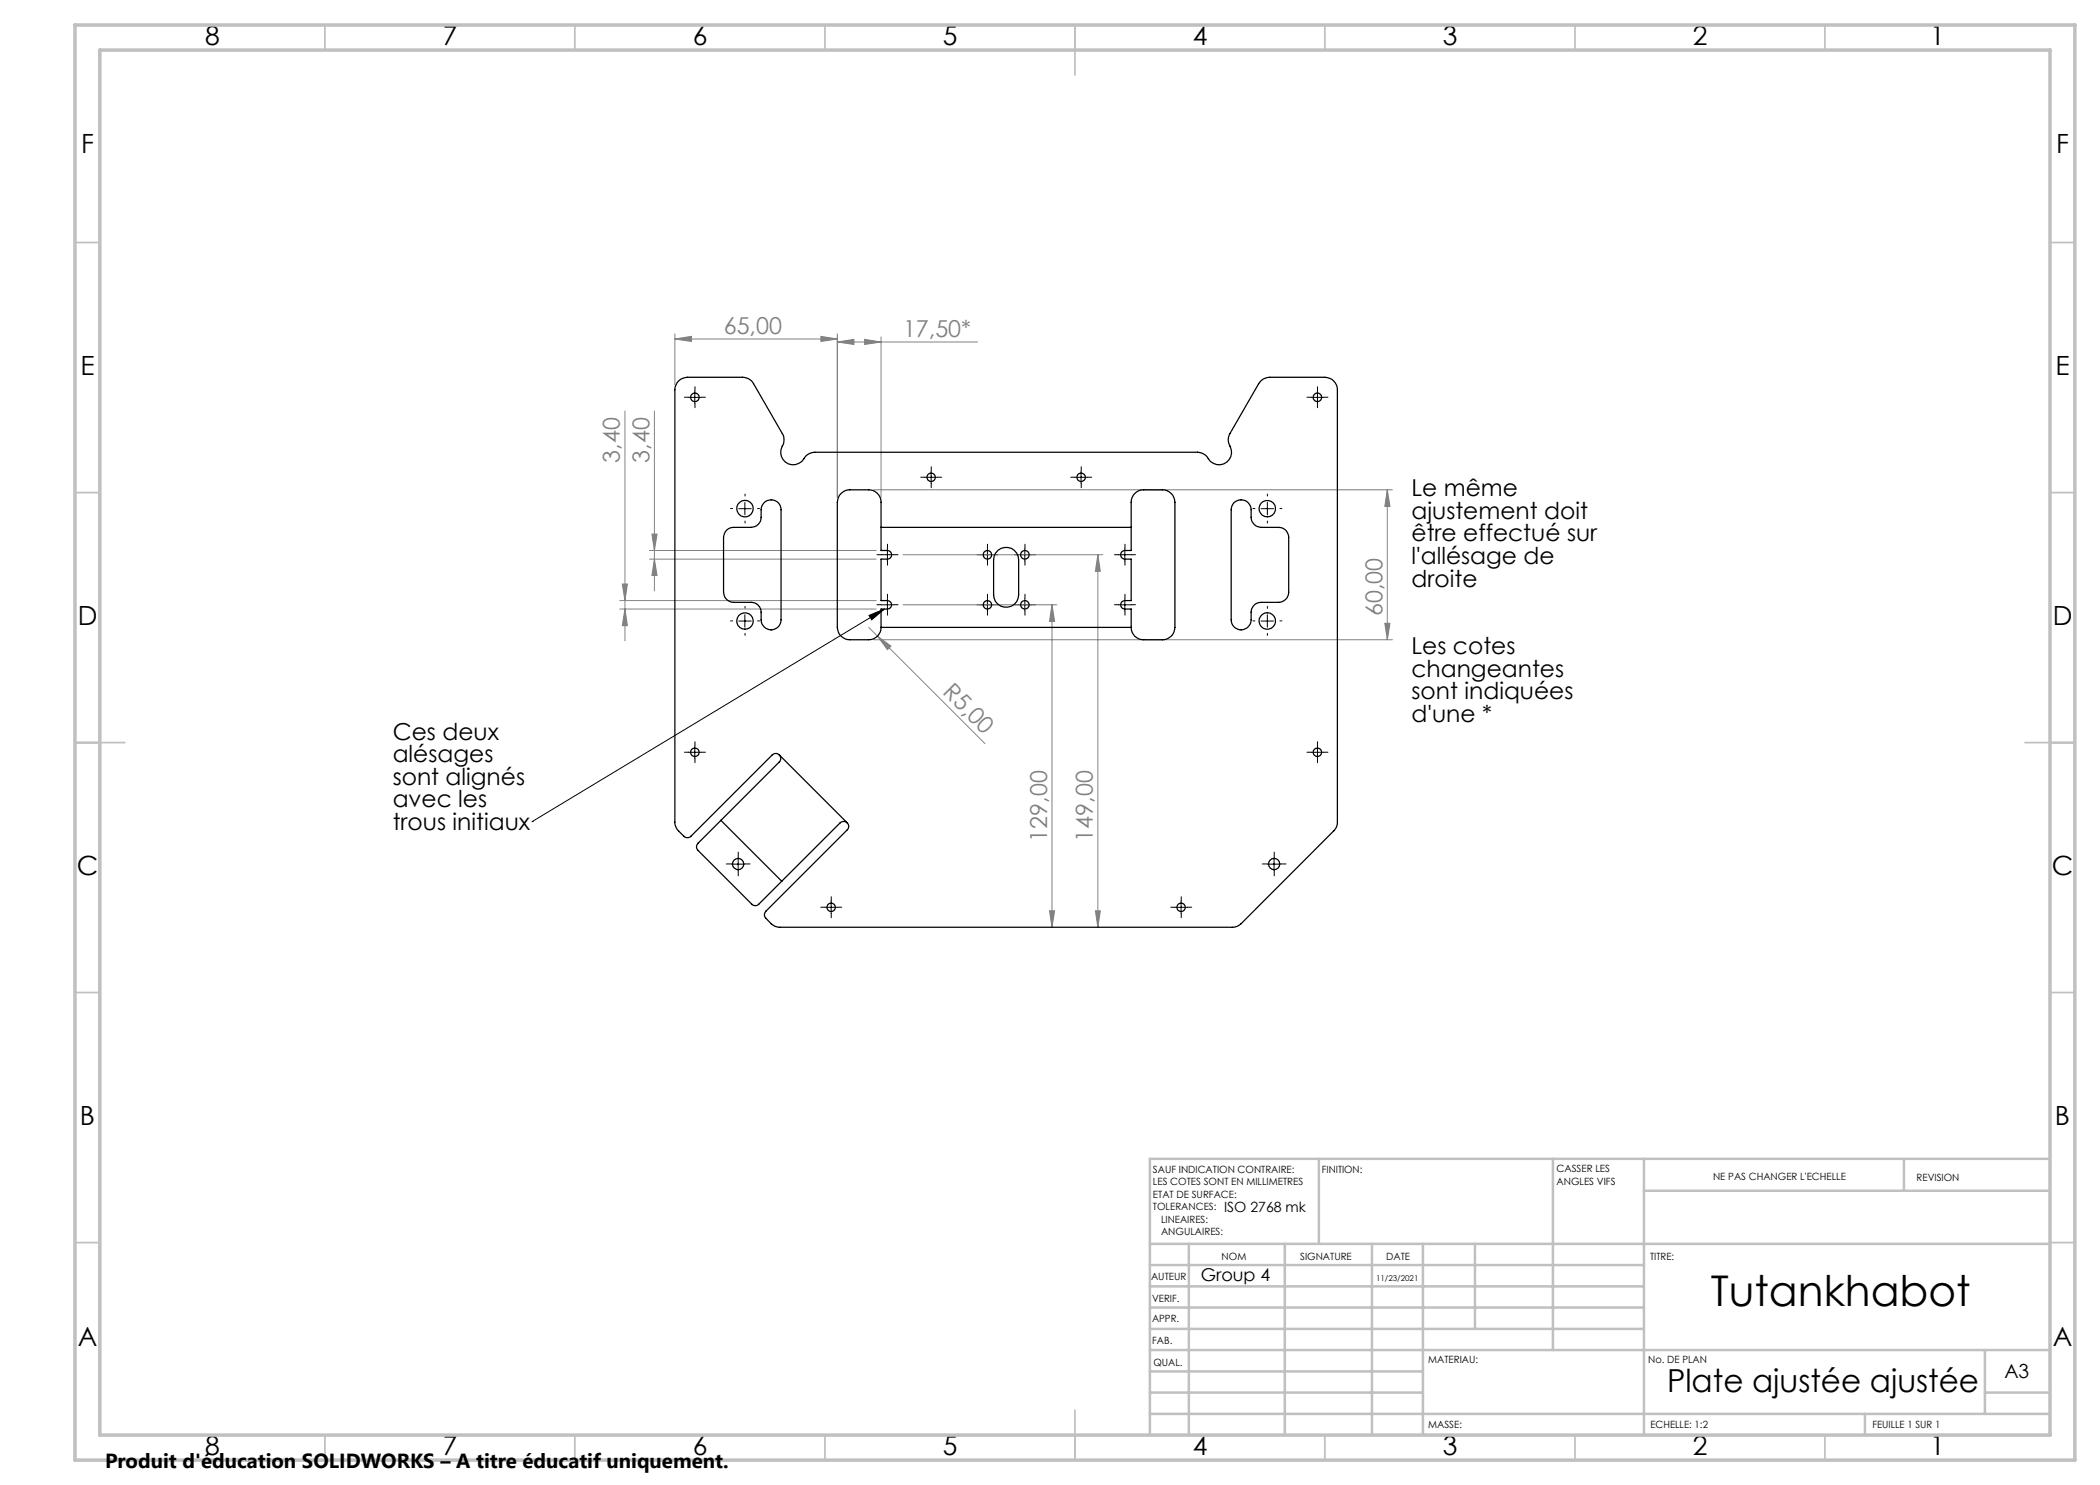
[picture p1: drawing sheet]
<svg xmlns="http://www.w3.org/2000/svg" width="420mm" height="297mm" viewBox="0 0 420 297" stroke-linecap="round" stroke-linejoin="round" font-family="sans-serif">
<g fill="none" stroke="#000" stroke-width=".2">
<path d="M137.7 79.5h2.5M139 78.2v2.5M262.2 79.5h2.5M263.5 78.2v2.5M185 95.5h2.5M186.2 94.2v2.5M215 95.5h2.5M216.2 94.2v2.5M147.7 101.7h2.5M149 100.5v2.5M176.2 110.9h2.5M177.5 109.7v2.5"/>
<path d="M177.5 119.7v2.5M196.2 110.9h2.5M197.5 109.7v2.5M197.5 119.7v2.5M203.7 110.9h2.5M205 109.7v2.5M205 119.7v2.5M223.7 110.9h2.5M225 109.7v2.5M225 119.7v2.5M252.2 101.7h2.5M253.5 100.5v2.5"/>
<path d="M147.7 124.2h2.5M149 122.9v2.5M173.8 123.1l3.1-1.3-2.6 2.2zM176.2 121h2.5M176.9 121.8l-70.5 42.5M196.2 121h2.5M203.7 121h2.5M223.7 121h2.5M252.2 124.2h2.5M253.5 122.9v2.5M137.7 150.5h2.5M139 149.2v2.5"/>
<path d="M262.2 150.5h2.5M263.5 149.2v2.5M106.4 164.3h.1M146.4 172.8h2.5M147.6 171.6v2.5M253.6 172.8h2.5M254.8 171.6v2.5M165 181.5h2.5M166.2 180.2v2.5M235 181.5h2.5M236.2 180.2v2.5"/>
</g>
<g fill="none" stroke="#808080" stroke-width=".2">
<path d="M135 67.8l3.3-.5v1zM135 66.8v10.2M135 67.8h32.5M164.2 67.3l3.3 .5-3.3 .5zM167.5 66.8v32.7M167.5 68.4l3.3-.5v1zM167.5 68.4h28M172.9 67.9l3.3 .5-3.3 .5zM176.2 67.4v32.1M125 82.2v46M130.9 82.2v36M174.7 98h103.8"/>
<path d="M277.5 98l.5 3.3h-1zM277.5 98v29.9M124.5 116.8h1l-.5 3.3zM129.9 110.1h45.3M129.9 111.8h45.3M130.4 106.8h1l-.5 3.3zM130.9 111.8l.5 3.3h-1zM180.6 110.9h40M219.6 110.9l.5 3.4h-1zM219.6 110.9v74.6M124 120.1h51.2M124 121.8h51.2"/>
<path d="M125 121.8l.5 3.3h-1zM173.7 125.5l1.8 1.7M174.7 127.9h103.8M175.5 127.2l2.7 2-.7 .7zM175.5 127.2l21.5 21.5M180.6 121h30.8M210.4 121l.5 3.3h-1zM210.4 121v64.5M277 124.7h1l-.5 3.2zM209.9 182.2h1l-.5 3.3zM219.1 182.2h1l-.5 3.3z"/>
</g>
<g fill="none" stroke="#000" stroke-width=".2" stroke-dasharray="15.2 1.3 1.3 1.3">
<path d="M137.7 79.4h-.8M139 78.2v-.9M140.2 79.4h.9M262.2 79.4h-.8M263.5 78.2v-.9M264.7 79.4h.9M139 80.7v.8M149 99.2v-.4M185 95.4h-.9M186.2 94.2v-.9M186.2 96.7v.8M187.5 95.4h.8"/>
<path d="M215 95.4h-.9M216.2 94.2v-.9M216.2 96.7v.8M217.5 95.4h.8M253.5 99.2v-.4M263.5 80.7v.8M146.5 101.7h-.4M149 104.2v.4M151.5 101.7h.4M176.2 110.9h-.8M177.5 109.7v-.9M177.5 112.2v.8"/>
<path d="M177.5 119.7v-.9M178.7 110.9h.9M196.2 110.9h-.8M197.5 109.7v-.9M197.5 112.2v.8M197.5 119.7v-.9M198.7 110.9h.9M203.7 110.9h-.8M205 119.7v-.9M205 109.7v-.9M205 112.2v.8M206.2 110.9h.9"/>
<path d="M223.7 110.9h-.8M225 109.7v-.9M225 112.2v.8M225 119.7v-.9M226.2 110.9h.9M251 101.7h-.4M253.5 104.2v.4M256 101.7h.4M146.5 124.2h-.4M149 121.7v-.4M149 126.7v.4M151.5 124.2h.4"/>
<path d="M176.2 120.9h-.8M177.5 122.2v.8M178.7 120.9h.9M196.2 120.9h-.8M197.5 122.2v.8M198.7 120.9h.9M203.7 120.9h-.8M205 122.2v.8M206.2 120.9h.9M223.7 120.9h-.8M225 122.2v.8M226.2 120.9h.9"/>
<path d="M251 124.2h-.4M253.5 121.7v-.4M253.5 126.7v.4M256 124.2h.4M137.7 150.4h-.8M139 149.2v-.9M139 151.7v.8M140.2 150.4h.9M262.2 150.4h-.8M263.5 149.2v-.9M263.5 151.7v.8M264.7 150.4h.9"/>
<path d="M146.4 172.8h-1.1M147.6 171.5v-1.1M147.6 174v1.2M148.9 172.8h1.1M253.6 172.8h-1.1M254.8 171.5v-1.1M254.8 174v1.2M256.1 172.8h1.1M165 181.4h-.9M166.2 180.2v-.9M166.2 182.7v.8M167.5 181.4h.8"/>
<path d="M235 181.4h-.9M236.2 180.2v-.9M236.2 182.7v.8M237.5 181.4h.8"/>
</g>
<g fill="none" stroke="#c0c0c0" stroke-width=".35">
<path d="M65 5v5M115 5v5M165 5v5M215 5v10M265 5v5M315 5v5M365 5v5M15 48.5h5M410 48.5h5M15 98.5h5M410 98.5h5M15 148.5h10"/>
<path d="M405 148.5h10M15 198.5h5M410 198.5h5M15 248.5h5M410 248.5h5M65 287v5M115 287v5M165 287v5M215 282v10M265 287v5M315 287v5M365 287v5"/>
</g>
<g fill="none" stroke="#c0c0c0" stroke-width=".5">
<path d="M263.8 231.8v17M310.6 231.8v38.2M328.8 231.8v55.2M328.8 238.2h81.2M380.8 231.8v6.4M410 231.8h-180v55.2M230 248.8h180M230 257.3h98.8M230 253h98.8M237.8 248.8v38.2M257 248.8v38.2M274.4 248.8v38.2"/>
<path d="M284.6 248.8v38.2M295 248.8v17M230 265.8h98.8M230 261.5h98.8M230 278.5h54.6M230 274.3h54.6M230 270h180M397 278.5h13M397 270v12.8M230 282.8h180M373 282.8v4.2"/>
</g>
<path d="M15 5h400v287h-400zM20 10h390v277h-390z" fill="none" stroke="#c0c0c0" stroke-width=".7"/>
<path d="M173.8 123.1l3.1-1.3-2.6 2.2z" fill="#000"/>
<g fill="#808080">
<path d="M175.5 127.2l2.7 2-.7 .7z"/>
<path d="M167.5 68.4l3.3-.5v1zM172.9 67.9l3.3 .5-3.3 .5z"/>
<path d="M130.4 106.8h1l-.5 3.3zM130.9 111.8l.5 3.3h-1zM124.5 116.8h1l-.5 3.3zM125 121.8l.5 3.3h-1zM210.4 121l.5 3.3h-1zM209.9 182.2h1l-.5 3.3zM219.6 110.9l.5 3.4h-1zM219.1 182.2h1l-.5 3.3zM277.5 98l.5 3.3h-1zM277 124.7h1l-.5 3.2z"/>
<path d="M135 67.8l3.3-.5v1zM164.2 67.3l3.3 .5-3.3 .5z"/>
</g>
<g fill="none" stroke="#000" stroke-width=".25">
<path d="M168.2 98.7a2.32 2.32 0 0 1 1.8-.7h3.7a2.47 2.47 0 0 1 2.5 2.5v9.6h1.3a.86 .86 0 0 1 .8 .9 .86 .86 0 0 1-.8 .8h-1.3v8.3h1.3a.85 .85 0 0 1 .8 .9 .85 .85 0 0 1-.8 .8h-1.3v3.7a2.41 2.41 0 0 1-2.5 2.4h-3.7a2.47 2.47 0 0 1-2.5-2.4v-25a2.72 2.72 0 0 1 .7-1.8zM226.9 98.7a2.33 2.33 0 0 1 1.8-.7h3.8a2.53 2.53 0 0 1 2.5 2.5v25a2.47 2.47 0 0 1-2.5 2.4h-3.8a2.41 2.41 0 0 1-2.5-2.4v-3.7h-1.2a.85 .85 0 0 1-.9-.8 .85 .85 0 0 1 .9-.9h1.2v-8.3h-1.2a.86 .86 0 0 1-.9-.8 .86 .86 0 0 1 .9-.9h1.2v-9.6a2.47 2.47 0 0 1 .7-1.8zM145.3 106a1.91 1.91 0 0 1 1.4-.5h3.5a2.05 2.05 0 0 0 2-2 3.2 3.2 0 0 1 .6-3 1.99 1.99 0 0 1 2.2-.4 1.99 1.99 0 0 1 1.2 1.8v22.1a1.99 1.99 0 0 1-2 2 1.99 1.99 0 0 1-2-2 3.2 3.2 0 0 0-.6-3 1.91 1.91 0 0 0-1.4-.5h-3.5a2.05 2.05 0 0 1-2-2v-11l.2-.8zM176.2 105.5h50M199.6 110.1a2.49 2.49 0 0 1 2.7-.4 2.49 2.49 0 0 1 1.4 2.3v7a2.5 2.5 0 0 1-2.5 2.4 2.5 2.5 0 0 1-2.5-2.4v-7l.4-1.4zM246.8 100.5a2.01 2.01 0 0 1 2.2-.4 2.01 2.01 0 0 1 1.2 1.8 3.2 3.2 0 0 0 .6 3l.7 .4 .7 .2h3.5a1.99 1.99 0 0 1 2 2v11a2.05 2.05 0 0 1-2 2h-3.5a1.99 1.99 0 0 0-2 1.9 3.2 3.2 0 0 1-.6 3 1.99 1.99 0 0 1-2.1 .4 1.99 1.99 0 0 1-1.3-1.8v-22.1l.2-.7zM176.2 125.5h50M155.9 151a1.02 1.02 0 0 0-1.5 0l-16.2 16.2a1.02 1.02 0 0 1-1.4 0l-1.1-1a2.72 2.72 0 0 1-.7-1.8v-86.4a2.53 2.53 0 0 1 2.5-2.5h11a2.57 2.57 0 0 1 2.2 1.2l5.8 10a2.4 2.4 0 0 1 0 2.5 2.52 2.52 0 0 0 1 3.5 2.52 2.52 0 0 0 3.5-1.3l1-.7 1-.3h76.5a2.99 2.99 0 0 1 2.6 1.9 2.54 2.54 0 0 0 3.4 0 2.54 2.54 0 0 0 .4-3.4l-.3-.9 .3-1 5.8-10.3a2.57 2.57 0 0 1 2.2-1.2h11.1a2.53 2.53 0 0 1 2.5 2.5v86.4a2.32 2.32 0 0 1-.8 1.8l-18.5 18.5a2.47 2.47 0 0 1-1.7 .8h-90.5a2.47 2.47 0 0 1-1.8-.8l-1-1a1.02 1.02 0 0 1 0-1.5l16.2-16.2a.94 .94 0 0 0 0-1.4M155.9 151a1.02 1.02 0 0 1 0 1.4l-16.3 16.3a1.02 1.02 0 0 0 0 1.4l10.8 10.7a.94 .94 0 0 0 1.4 0l16.2-16.2a1.02 1.02 0 0 1 1.4 0M155.9 151l13.5 13.6M144.2 164.1l12.2 12.1"/>
<circle cx="139" cy="79.5" r=".87"/>
<circle cx="263.5" cy="79.5" r=".86"/>
<circle cx="186.2" cy="95.5" r=".84"/>
<circle cx="216.2" cy="95.5" r=".85"/>
<circle cx="149" cy="101.7" r="1.64"/>
<circle cx="197.5" cy="111" r=".86"/>
<circle cx="205" cy="111" r=".87"/>
<circle cx="253.5" cy="101.7" r="1.65"/>
<circle cx="149" cy="124.2" r="1.64"/>
<circle cx="197.5" cy="121" r=".84"/>
<circle cx="205" cy="121" r=".85"/>
<circle cx="253.5" cy="124.2" r="1.64"/>
<circle cx="139" cy="150.5" r=".85"/>
<circle cx="263.5" cy="150.5" r=".84"/>
<circle cx="147.6" cy="172.8" r="1.13"/>
<circle cx="254.8" cy="172.8" r="1.13"/>
<circle cx="166.2" cy="181.5" r=".84"/>
<circle cx="236.2" cy="181.5" r=".84"/>
</g>
<text font-size="8.5" x="342.2" y="261.1">Tutankhabot</text>
<text font-size="6.3" x="333.4" y="278.4">Plate ajustée ajustée</text>
<g font-size="5.3">
<text x="41" y="8.9">8</text>
<text x="88.5" y="8.9">7</text>
<text x="138.5" y="8.9">6</text>
<text x="188.5" y="8.9">5</text>
<text x="238.5" y="8.9">4</text>
<text x="288.5" y="8.9">3</text>
<text x="338.5" y="8.9">2</text>
<text x="386" y="8.9">1</text>
<text x="16.2" y="30.7">F</text>
<text x="411.2" y="30.7">F</text>
<text x="16.1" y="74.9">E</text>
<text x="411.1" y="74.9">E</text>
<text x="15.5" y="124.9">D</text>
<text x="410.5" y="124.9">D</text>
<text x="15.4" y="174.9">C</text>
<text x="410.4" y="174.9">C</text>
<text x="16" y="224.9">B</text>
<text x="411" y="224.9">B</text>
<text x="15.5" y="269.2">A</text>
<text x="410.5" y="269.2">A</text>
<text x="41" y="290.9">8</text>
<text x="88.5" y="290.9">7</text>
<text x="138.5" y="290.9">6</text>
<text x="188.5" y="290.9">5</text>
<text x="238.5" y="290.9">4</text>
<text x="288.5" y="290.9">3</text>
<text x="338.5" y="290.9">2</text>
<text x="386" y="290.9">1</text>
</g>
<g font-size="4.7" fill="#808080">
<text x="144.8" y="66.8">65,00</text>
<text x="180.6" y="67.4">17,50*</text>
<text x="124" y="92.5" transform="rotate(-90 124 92.5)">3,40</text>
<text x="129.9" y="92.5" transform="rotate(-90 129.9 92.5)">3,40</text>
<text x="276.5" y="123.2" transform="rotate(-90 276.5 123.2)">60,00</text>
<text x="188.4" y="138.7" transform="rotate(45 188.4 138.7)">R5,00</text>
<text x="209.4" y="168.3" transform="rotate(-90 209.4 168.3)">129,00</text>
<text x="218.6" y="168.3" transform="rotate(-90 218.6 168.3)">149,00</text>
</g>
<g font-size="4.7">
<text x="282.3" y="99.2">Le même</text>
<text x="282.3" y="103.7">ajustement doit</text>
<text x="282.3" y="108.3">être effectué sur</text>
<text x="282.3" y="112.8">l'allésage de</text>
<text x="282.3" y="117.3">droite</text>
<text x="282.3" y="130.8">Les cotes</text>
<text x="282.3" y="135.3">changeantes</text>
<text x="282.3" y="139.9">sont indiquées</text>
<text x="78.5" y="147.9">Ces deux</text>
<text x="282.3" y="144.4">d'une *</text>
<text x="78.5" y="152.4">alésages</text>
<text x="78.5" y="157">sont alignés</text>
<text x="78.5" y="161.5">avec les</text>
<text x="78.5" y="166">trous initiaux</text>
</g>
<text font-size="4.1" x="21" y="293.7">Produit d'éducation SOLIDWORKS – A titre éducatif uniquement.</text>
<text font-size="3.9" x="400.9" y="275.5">A3</text>
<text font-size="3.5" x="240.1" y="256.2">Group 4</text>
<text font-size="2.8" x="244.8" y="242.3">ISO 2768 mk</text>
<g font-size="2">
<text x="230.6" y="234.6">SAUF INDICATION CONTRAIRE:</text>
<text x="230.6" y="237.1">LES COTES SONT EN MILLIMETRES</text>
<text x="230.6" y="239.6">ETAT DE SURFACE:</text>
<text x="264.4" y="234.6">FINITION:</text>
<text x="311.3" y="234.5">CASSER LES</text>
<text x="311.3" y="237">ANGLES VIFS</text>
<text x="342.6" y="236">NE PAS CHANGER L'ECHELLE</text>
<text x="383.3" y="236.2">REVISION</text>
<text x="230.6" y="242.1">TOLERANCES:</text>
<text x="232.2" y="244.6">LINEAIRES:</text>
<text x="232.2" y="247.1">ANGULAIRES:</text>
<text x="244.3" y="252">NOM</text>
<text x="260" y="251.9">SIGNATURE</text>
<text x="277.2" y="251.9">DATE</text>
<text x="330" y="251.9">TITRE:</text>
<text x="230.2" y="256.1">AUTEUR</text>
<text x="230.4" y="260.3">VERIF.</text>
<text x="230.4" y="264.4">APPR.</text>
<text x="230.5" y="268.8">FAB.</text>
<text x="230.7" y="273.1">QUAL.</text>
<text x="285.7" y="272.5">MATERIAU:</text>
<text x="329.6" y="272.5">No. DE PLAN</text>
<text x="285.6" y="285.5">MASSE:</text>
<text x="330.1" y="285.6">ECHELLE: 1:2</text>
<text x="374.5" y="285.6">FEUILLE 1 SUR 1</text>
</g>
<text font-size="1.6" x="275.2" y="256.2">11/23/2021</text>
</svg>
